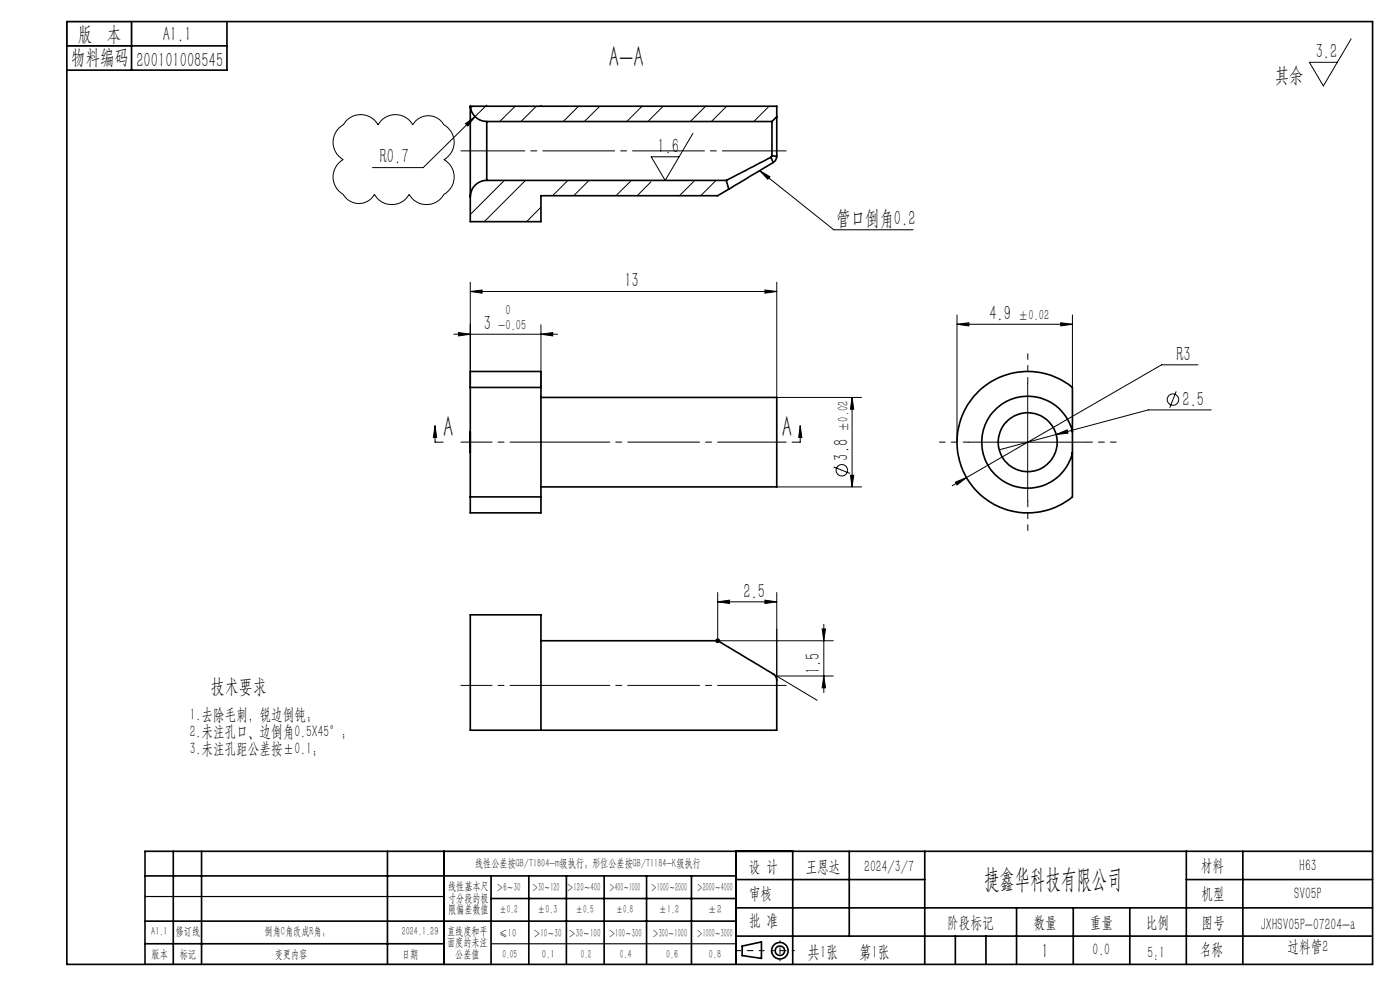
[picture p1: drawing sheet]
<svg xmlns="http://www.w3.org/2000/svg" width="297mm" height="210mm" viewBox="0 0 297 210" stroke-linecap="round" stroke-linejoin="round" font-family="sans-serif">
<g fill="none" stroke="#000" stroke-width=".21">
<path d="M286.6 8.2l-5.9 10-2.9-5h5.9M71.9 27.2a4.4 4.4 0 0 0 1.7-1.7 4.2 4.2 0 0 1 6.6 1 4.2 4.2 0 0 1 7.4 0 3.8 3.8 0 0 1 6.6 0 4.2 4.2 0 0 1 0 7.4 4.2 4.2 0 0 1 0 7.3 4.2 4.2 0 0 1-7.4 0 4.2 4.2 0 0 1-7.4 0 3.8 3.8 0 0 1-6.6 0 4.2 4.2 0 0 1 0-7.3 4.3 4.3 0 0 1-.9-6.7zM98.7 26.2l2.1-1.5-1.6 2zM100.3 22.5l-.5 .5M103.3 22.3l-13.5 13.3h-10.8M107 38.3l-7.2 7.2M109.3 22.5l-3.3 3.3M111.5 38.3l-8.8 8.7M113.8 22.5l-3.3 3.3M120.5 38.3l-3.3 3.2M122.7 22.5l-3.2 3.3M125 38.3l-3.3 3.2"/>
<path d="M127.2 22.5l-3.2 3.3M133.9 38.3l-3.2 3.2M136.2 22.5l-3.2 3.3M138.1 38.6l-2.9 2.9M140.7 22.5l-3.3 3.3M147 28.3l-5.9 10-3-5h5.9M147.1 38.6l-3 2.9M147.4 38.3l-.2 .1M149.7 22.5l-3.3 3.3M151.9 38.3l-3.2 3.2M154.2 22.5l-3.3 3.3M161.1 36.2l2.2 1.3-.4 .5z"/>
<path d="M161.1 36.2l15.8 12.5h16.8M163.2 22.5l-3.3 3.3M99.8 59.9v22.3M114.8 43.9l-3.1 3.1M164.8 59.9v24.4h18M96.3 70.9h22M97.3 70.5l2.5 .4-2.5 .4zM99.8 61.8l2.5-.3v.7zM99.8 61.8h65M114.8 70.9l2.5-.4v.8zM114.8 68.9v13.3M162.3 61.5l2.5 .3-2.5 .4z"/>
<path d="M203 68.8l2.5-.3v.6zM203 66.8v27M203 68.8h24.5M225 68.5l2.5 .3-2.5 .3zM227.5 66.8v15.4M254.1 77.4h-7.7l-41.4 23.9M92.3 90.3l.3 2.5h-.7zM92.3 90.3v3.5h1.7M169.8 90.3l.3 2.5h-.7zM169.8 90.3v3.5h-1.8M176.8 99.1l3.5 1.3M180.8 84.3v19"/>
<path d="M180.8 84.3l.3 2.5h-.7zM205.5 93.8h25M218 81.3v25M224 92.2l2.4-1 .2 .7zM249.5 83l-1.4 3.5M257 87h-13.4l-31.6 8.4M164.8 103.3h18M180.4 100.8h.7l-.3 2.5zM202.7 102.3l2.3-1-2 1.6zM205 101.3l-3 1.7M152.3 127.7l2.5-.4v.7zM152.3 125.7v10.2h24.5"/>
<path d="M152.3 127.7h12.5M162.3 127.3l2.5 .4-2.5 .3zM164.8 125.7v18.5M174.4 133.4h.7l-.3 2.5zM174.8 132.4v14.5M164 143l9.4 5.5M164.8 143.4h12M174.8 143.4l.3 2.5h-.7z"/>
<circle cx="178.6" cy="99.7" r="1.21"/>
<circle cx="248.8" cy="84.8" r="1.22"/>
</g>
<g fill="none" stroke="#000" stroke-width=".35">
<path d="M14.2 4.6h277v200h-277zM14.2 9.7h34M27.9 4.6v10.3M48.2 4.6v10.3h-34M99.8 22.5a3.6 3.6 0 0 0 3.5 3.3M99.8 22.5v19.3M99.8 22.5h65v2.3M103.3 38.3a3.5 3.5 0 0 0-3.5 3.5M103.3 25.8v12.5M103.3 38.3h50.8M103.3 25.8h60.5M154.1 38.3l.5 1.8"/>
<path d="M163.5 33.4l.5 1.1M163.5 33.4l-9.4 4.9M163.8 25.8v7.2M163.8 33l-.3 .4M163.8 33l1 .2M164 34.5l-9.4 5.6M164.8 24.8v8.4M164.8 33.2a1.74 1.74 0 0 1-.8 1.3M164.8 24.8l-1 1M154.6 40.1l-2.3 1.4h-37.5v5.5h-15v-5.2M99.8 82.2v-3.4h15v3.4M99.8 91.6v4.4"/>
<path d="M99.8 82.2h15M99.8 82.2v9.4M99.8 96v9.4M114.8 84.3h50v19h-50M114.8 82.2v23.2M227.5 91.6a9.7 9.7 0 0 0-15-5.8 9.7 9.7 0 0 0 0 16 9.7 9.7 0 0 0 15-5.8M227.5 91.6v4.4M227.5 91.6v-9.4a15 15 0 0 0-20.4 1.4 15 15 0 0 0 0 20.4 15 15 0 0 0 20.4 1.4v-9.4M99.8 105.4v3.4h15v-3.4M99.8 105.4h15M114.8 135.9h38M151.9 135.6l.7 .7"/>
<path d="M152.3 135.9l11.2 6.7a2.14 2.14 0 0 1 1.3 2.6v9.7h-65v-24.5h15v24.5M152.3 135.4v1M152.6 135.6l-.7 .7M30.8 195.4h125.4M30.8 185.8h125.4M36.8 180.6v24M42.8 180.6v24M82.2 180.6v24M94.2 180.6v24M104.2 185.8v18.8M104.2 190.6h52M112.2 185.8v18.8"/>
<path d="M120.2 185.8v18.8M128.2 185.8v18.8M137.2 185.8v18.8M146.7 185.8v18.8M156.2 180.6v24M156.2 186.6h40M156.2 198.6h135M156.2 192.6h135M168.2 180.6v24M180.2 180.6v18M196.2 180.6v24M202.7 198.6v6"/>
<path d="M209.2 198.6v6M215.7 192.6v12M227.7 192.6v12M239.7 192.6v12M251.7 186.6h39.5M251.7 180.6v24M263.7 180.6v24M291.2 180.6h-260.4v24M30.8 200.2h63.4M157.4 200.7l4.1-.9v3.5l-4.1-.6z"/>
<circle cx="218" cy="93.8" r="6.3"/>
<circle cx="165.5" cy="201.7" r="1.74"/>
<circle cx="165.5" cy="201.7" r="1"/>
</g>
<path d="M205.5 93.8h-6.2M218 81.3v-6.3M230.5 93.8h6.3M218 106.3v6.2" fill="none" stroke="#000" stroke-width=".21" stroke-dasharray="15.2 1.3 1.3 1.3" stroke-dashoffset="14"/>
<path d="M166.8 32h-69" fill="none" stroke="#000" stroke-width=".21" stroke-dasharray="15.2 1.3 1.3 1.3" stroke-dashoffset="1.7"/>
<path d="M166.8 93.8h-52M166.8 145.4h-52" fill="none" stroke="#000" stroke-width=".21" stroke-dasharray="15.2 1.3 1.3 1.3" stroke-dashoffset=".7"/>
<path d="M114.8 93.8h-17M114.8 145.4h-17" fill="none" stroke="#000" stroke-width=".21" stroke-dasharray="15.2 1.3 1.3 1.3" stroke-dashoffset="8.6"/>
<path d="M162.1 201.7h-6" fill="none" stroke="#000" stroke-width=".21" stroke-dasharray="15.2 1.3 1.3 1.3" stroke-dashoffset="14.1"/>
<path d="M168.5 201.7h-4.8" fill="none" stroke="#000" stroke-width=".21" stroke-dasharray="15.2 1.3 1.3 1.3" stroke-dashoffset="14.7"/>
<path d="M165.5 199.6v4.2" fill="none" stroke="#000" stroke-width=".21" stroke-dasharray="15.2 1.3 1.3 1.3" stroke-dashoffset="15"/>
<path d="M14.2 4.6h13.7v5.1h-13.7zM30.8 190.2h63.4M30.8 204.6h63.4M104.2 200.2h52" fill="none" stroke="#000" stroke-width=".25"/>
<g fill="#000">
<path d="M161.1 36.2l2.2 1.3-.4 .5z"/>
<path d="M99.8 61.8l2.5-.3v.7zM162.3 61.5l2.5 .3-2.5 .4zM97.3 70.5l2.5 .4-2.5 .4zM114.8 70.9l2.5-.4v.8z"/>
<path d="M225 68.5l2.5 .3-2.5 .3zM203 68.8l2.5-.3v.6z"/>
<path d="M169.8 90.3l.3 2.5h-.7zM92.3 90.3l.3 2.5h-.7z"/>
<path d="M180.4 100.8h.7l-.3 2.5zM180.8 84.3l.3 2.5h-.7z"/>
<path d="M202.7 102.3l.3 .6 2-1.6zM224 92.2l2.6-.3-.2-.7zM98.7 26.2l.5 .5 1.6-2z"/>
<path d="M152.3 127.7l2.5-.4v.7zM162.3 127.3l2.5 .4-2.5 .3z"/>
<path d="M174.4 133.4h.7l-.3 2.5zM174.8 143.4l.3 2.5h-.7z"/>
</g>
<g font-size="6.3">
<text x="129.2" y="14.3">A-A</text>
<text x="94" y="92.6">A</text>
<text x="165.9" y="92.6">A</text>
</g>
<text font-size="5.6" x="208.8" y="188.3">捷鑫华科技有限公司</text>
<g font-size="4.4">
<text x="16.5" y="8.6">版 本</text>
<text x="34.5" y="8.6">A1.1</text>
<text x="15.1" y="13.7">物料编码</text>
<text x="28.9" y="14.2">200101008545</text>
<text x="270.5" y="17.3">其余</text>
<text x="279.1" y="12.3">3.2</text>
<text x="80.6" y="34.7">R0.7</text>
<text x="139.5" y="32.4">1.6</text>
<text x="177.4" y="47.8">管口倒角0.2</text>
<text x="132.5" y="61">13</text>
<text x="102.6" y="70">3</text>
<text x="209.9" y="67.9">4.9</text>
<text x="249.6" y="76.5">R3</text>
<text x="250.9" y="86.1">2.5</text>
<text x="179.9" y="97.7" transform="rotate(-90 179.9 97.7)">3.8</text>
<text x="157.7" y="126.8">2.5</text>
<text x="173.9" y="143" transform="rotate(-90 173.9 143)">1.5</text>
<text x="221" y="203.2">1</text>
</g>
<text font-size="4.2" x="44.7" y="147">技术要求</text>
<g font-size="3.8">
<text x="171.3" y="203.2">共1张</text>
<text x="182.3" y="203.2">第1张</text>
</g>
<g font-size="3.5">
<text x="40.3" y="152.8">1.去除毛刺，锐边倒钝；</text>
<text x="40.3" y="156.3">2.未注孔口、边倒角0.5X45°；</text>
<text x="40.3" y="159.9">3.未注孔距公差按±0.1；</text>
<text x="158.9" y="184.9">设 计</text>
<text x="170.9" y="184.9">王恩达</text>
<text x="183.4" y="184.9">2024/3/7</text>
<text x="254.7" y="184.7">材料</text>
<text x="275.6" y="184.7">H63</text>
<text x="158.9" y="190.8">审核</text>
<text x="254.9" y="190.7">机型</text>
<text x="274.6" y="190.8">SV05P</text>
<text x="158.9" y="196.5">批 准</text>
<text x="200.9" y="196.9">阶段标记</text>
<text x="219.3" y="196.9">数量</text>
<text x="231.2" y="196.9">重量</text>
<text x="243.1" y="196.9">比例</text>
<text x="254.9" y="196.9">图号</text>
<text x="267.4" y="197.3">JXHSV05P-07204-a</text>
<text x="231.8" y="202.5">0.0</text>
<text x="243.4" y="203.2">5:1</text>
<text x="254.5" y="202.5">名称</text>
<text x="273.2" y="201.8">过料管2</text>
</g>
<g font-size="3.1">
<text x="105.7" y="70">-0.05</text>
<text x="107.3" y="66.9">0</text>
<text x="216" y="67.9">±0.02</text>
<text x="179.9" y="91.6" transform="rotate(-90 179.9 91.6)">±0.02</text>
</g>
<g font-size="2.5">
<text x="100.8" y="184">线性公差按GB/T1804-m级执行；形位公差按GB/T1184-K级执行</text>
<text x="95.1" y="188.8">线性基本尺</text>
<text x="95.1" y="191.3">寸分段的极</text>
<text x="105.3" y="189.1">＞6～30</text>
<text x="112.9" y="189.1">＞30～120</text>
<text x="120.2" y="188.9">＞120～400</text>
<text x="129.2" y="188.9">＞400～1000</text>
<text x="138.1" y="189.1">＞1000～2000</text>
<text x="147.8" y="189.1">＞2000～4000</text>
<text x="95.1" y="193.8">限偏差数值</text>
<text x="105.9" y="193.8">±0.2</text>
<text x="114.1" y="193.8">±0.3</text>
<text x="122.2" y="193.8">±0.5</text>
<text x="130.7" y="193.8">±0.8</text>
<text x="139.8" y="193.8">±1.2</text>
<text x="150.2" y="193.8">±2</text>
<text x="32.1" y="198.4">A1.1</text>
<text x="32.2" y="203.2">版本</text>
<text x="37.3" y="198.4">修订线</text>
<text x="38.1" y="203.2">标记</text>
<text x="56.1" y="198.4">倒角C角改成R角；</text>
<text x="58.3" y="203.2">变更内容</text>
<text x="85.2" y="198.4">2024.1.29</text>
<text x="85.3" y="203.2">日期</text>
<text x="94.8" y="198.3">直线度和平</text>
<text x="94.8" y="200.7">面度的未注</text>
<text x="96.6" y="203.2">公差值</text>
<text x="105.9" y="198.7">≤10</text>
<text x="106.6" y="203.2">0.05</text>
<text x="113.2" y="198.7">＞10～30</text>
<text x="115" y="203.2">0.1</text>
<text x="120.6" y="198.7">＞30～100</text>
<text x="123.2" y="203.2">0.2</text>
<text x="129.1" y="198.7">＞100～300</text>
<text x="131.5" y="203.2">0.4</text>
<text x="138.4" y="198.7">＞300～1000</text>
<text x="141.3" y="203.2">0.6</text>
<text x="147.8" y="198.7">＞1000～3000</text>
<text x="150.4" y="203.2">0.8</text>
</g>
</svg>
